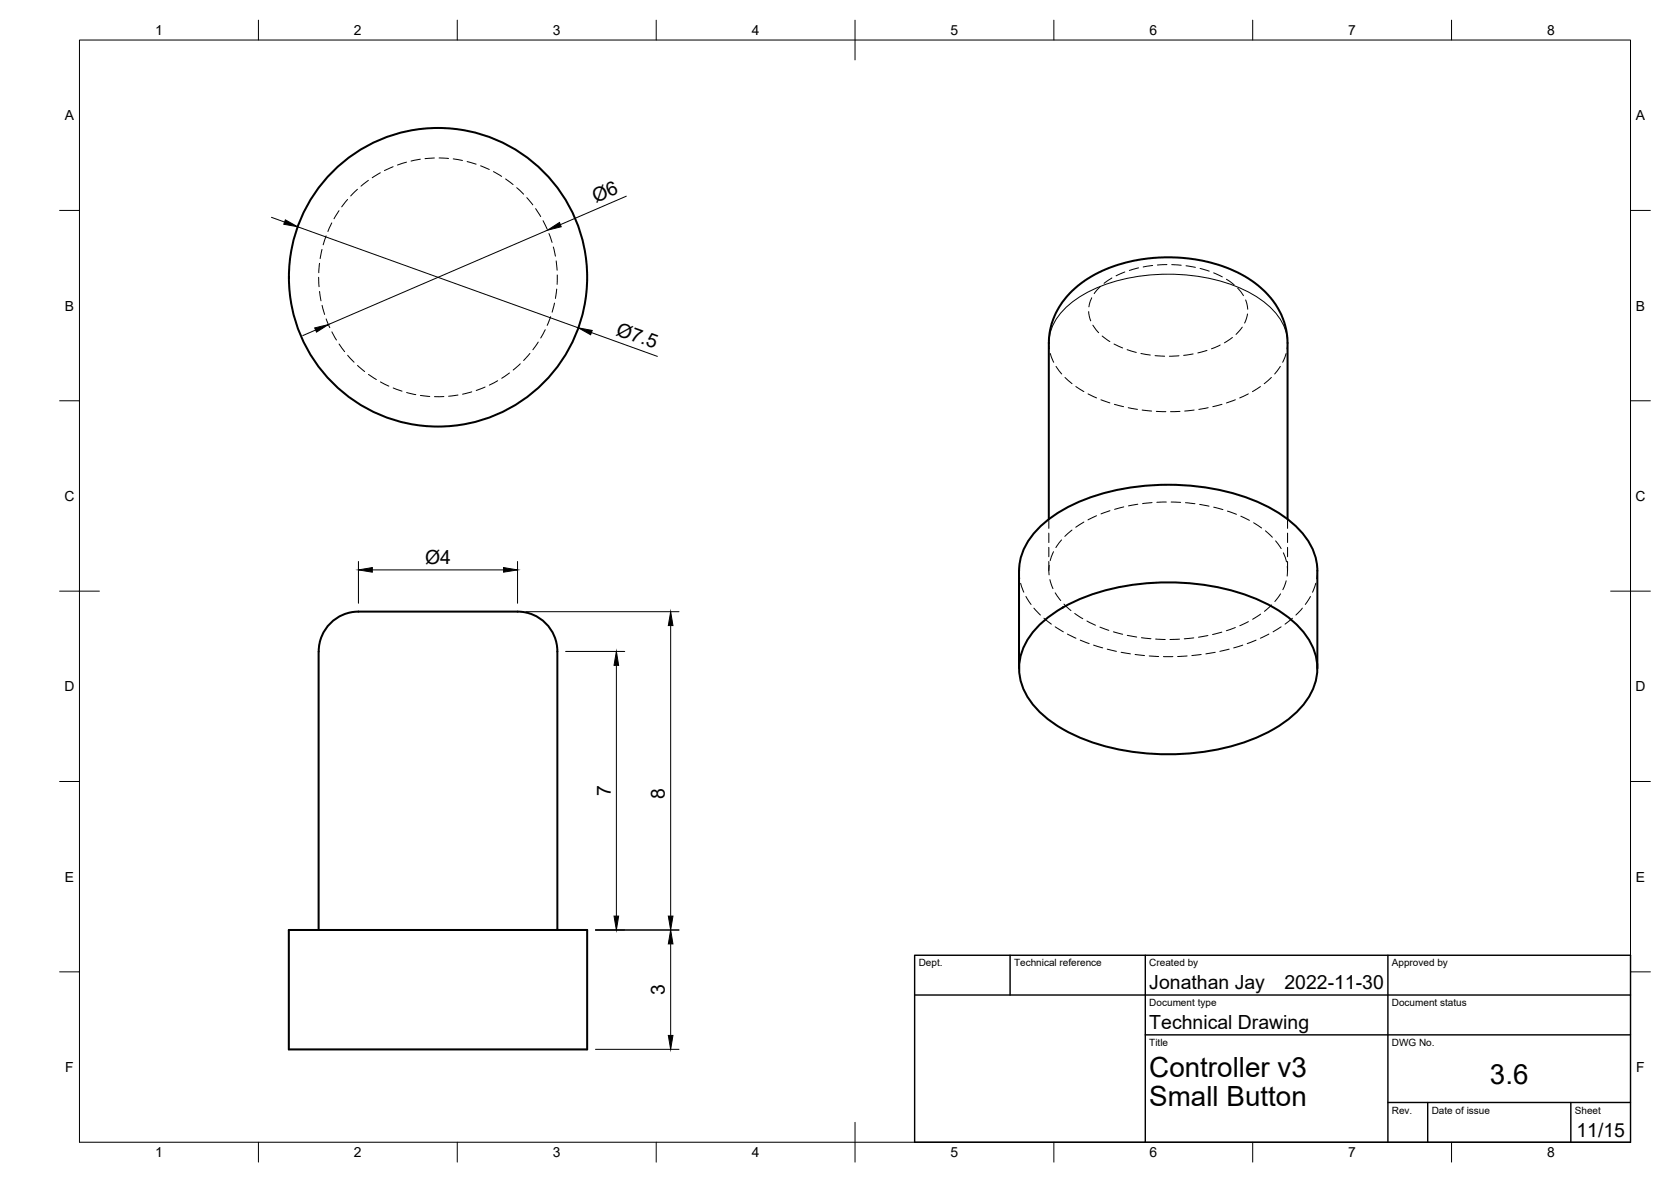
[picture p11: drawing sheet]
<svg xmlns="http://www.w3.org/2000/svg" width="420mm" height="297mm" viewBox="0 0 420 297" stroke-linecap="round" stroke-linejoin="round" font-family="sans-serif">
<!-- layer: Visible -->
<g fill="none" stroke="#000" stroke-width=".51">
<path d="M263.7 130.5v-44.3a20 20 0 0 1 11.4-17.1l2.2-1.1 3.2-1.3 2.6-.7 3.7-.8 6-.5 4.7 .1 3.1 .4 3.7 .8 2.7 .7 2.6 1 3 1.5 2.3 1.5 2 1.5 1.6 1.5 2 2.5a17.8 17.8 0 0 1 3.2 10v44.3M261.8 156.6a42.8 42.8 0 0 1 23.2-9.7 59.2 59.2 0 0 1 33.3 4.7 24.2 24.2 0 0 1 11.7 10.9 13.7 13.7 0 0 1-3 15.4 38.1 38.1 0 0 1-19.7 10.2 60.2 60.2 0 0 1-38.1-3.8 24.2 24.2 0 0 1-11.7-10.9 13.7 13.7 0 0 1 3-15.4zM256.2 168v-24.6a15.9 15.9 0 0 1 6.1-11.7 43.4 43.4 0 0 1 23.2-9.4 57.4 57.4 0 0 1 34.8 5.8 22.2 22.2 0 0 1 10 10.6l.8 3.1 .1 1.6v24.6M72.6 233.7h75v30h-75zM80.1 233.7v-70a10.2 10.2 0 0 1 11.6-10h30.6a67.7 67.7 0 0 1 10.3 .3 10 10 0 0 1 7.5 9.7v70"/>
<circle cx="110.2" cy="69.7" r="37.5"/>
</g>
<!-- layer: Hidden -->
<g fill="none" stroke="#000" stroke-width=".25">
<path d="M109.2 39.7l-2.3 .2M110.4 39.7l2.4 .1M114 39.9l2.3 .4M82 59.3l-.7 2.2M83.4 56l-1 2.2M85.2 52.9l-1.2 2.1M87.4 50.1l-1.5 1.9M89.9 47.6l-1.7 1.6M92.6 45.3l-1.8 1.5M95.6 43.4l-2 1.3M98.8 41.9l-2.1 1M102.2 40.8l-2.3 .7"/>
<path d="M105.7 40l-2.3 .5M117.5 40.6l2.2 .7M120.8 41.7l2.2 .9M124.1 43.1l2 1.2M127.1 45l1.9 1.4M129.9 47.2l1.8 1.6M132.5 49.7l1.5 1.8M134.7 52.4l1.3 2M136.5 55.5l1.1 2.1M138 58.7l.8 2.2M80.1 69.7l.1 2.4M80.3 73.2l.4 2.4"/>
<path d="M80.3 66.2l-.1 2.3M81 62.7l-.5 2.3M81 76.7l.6 2.3M138.5 79.6l-.9 2.2M139.1 62.1l.6 2.3M139.4 76.2l-.6 2.3M139.8 65.6l.3 2.3M140 72.7l-.3 2.3M140.1 69.1v2.4M82 80.1l.9 2.2M83.4 83.4l1.2 2.1M85.3 86.5l1.4 1.9"/>
<path d="M87.4 89.3l1.6 1.7M89.9 91.8l1.8 1.6M92.6 94.1l2 1.3M95.7 96l2.1 1M98.9 97.5l2.2 .8M102.2 98.6l2.3 .6M105.7 99.4l2.4 .2M111.6 99.7h-2.4M115.1 99.3l-2.3 .3M118.6 98.5l-2.3 .6M122 97.3l-2.3 .8M125.1 95.7l-2.1 1.1"/>
<path d="M128.1 93.7l-1.9 1.4M130.8 91.4l-1.8 1.6M133.2 88.8l-1.5 1.8M135.3 86l-1.3 1.9M137.1 82.9l-1.1 2M263.7 130.5v2.3M263.7 134v2.3M263.7 137.5v2.4M264.9 138.6l-.8 2.3M266.9 135.7l-1.4 1.9M269.5 133.2l-1.8 1.6M272.5 131.2l-2 1.3"/>
<path d="M275.7 129.6l-2.1 1M279.1 128.3l-2.3 .8M282.6 127.4l-2.4 .6M286.1 126.7l-2.4 .4M289.7 126.3l-2.4 .3M293.3 126.2h-2.4M294.5 126.2h2.4M298.1 126.3l2.4 .3M301.6 126.8l2.4 .4M305.2 127.5l2.3 .6M308.6 128.4l2.3 .9M312 129.7l2.2 1.1"/>
<path d="M315.2 131.4l2 1.3M318.2 133.4l1.7 1.6M320.7 135.9l1.4 2M322.7 138.9l.8 2.3M323.7 130.5v2.3M323.7 134v2.3M323.7 137.5v2.4M256.2 143.4l.2 2M256.6 146.6l.8 2.2M258 149.9l1.2 2M260 152.8l1.6 1.8M262.5 155.4l1.9 1.5"/>
<path d="M263.7 141.1v2.3M263.8 142.1v2.4M264 145.7l.8 2.2M265.3 149l1.4 1.9M265.3 157.5l2.1 1.3M267.5 151.8l1.8 1.6M268.4 159.3l2.1 1.1M270.2 154.2l2 1.3M273.3 156.1l2.1 1M276.6 157.6l2.2 .8M280 158.8l2.3 .6M283.4 159.7l2.4 .4"/>
<path d="M303.7 159.7l-2.4 .4M307.2 158.9l-2.3 .6M310.6 157.7l-2.2 .8M313.9 156.2l-2.2 1M317 154.3l-2 1.3M319 159.3l-2.1 1.1M319.7 152l-1.8 1.6M322 149.2l-1.5 2M322.1 157.5l-2 1.3M323.4 146l-.8 2.2M323.7 142.4l-.1 2.4M323.7 141.1v2.3"/>
<path d="M325 155.4l-1.9 1.5M327.5 152.8l-1.7 1.8M329.5 149.9l-1.3 2M330.8 146.6l-.8 2.2M331.2 143.4l-.1 2M271.6 160.9l2.3 .8M275 162.1l2.3 .7M278.4 163.1l2.3 .6M281.9 163.9l2.3 .4M285.4 164.5l2.4 .2M287 160.3l2.4 .2M289 164.9l2.3 .1"/>
<path d="M290.6 160.6l2.4 .1M292.5 165h2.4M296.6 160.6l-2.4 .1M298.5 164.9l-2.4 .1M300.2 160.3l-2.4 .2M302 164.5l-2.3 .2M305.6 163.9l-2.4 .4M309.1 163.1l-2.4 .6M312.5 162.1l-2.3 .7M315.8 160.9l-2.2 .8"/>
</g>
<!-- layer: Visible Narrow -->
<path d="M263.7 86.2a13.3 13.3 0 0 1 5.8-10.2 40.2 40.2 0 0 1 24.2-7.1 40.2 40.2 0 0 1 24.3 7.1 13.3 13.3 0 0 1 5.7 10.2" fill="none" stroke="#000" stroke-width=".25"/>
<!-- layer: Hidden Narrow -->
<g fill="none" stroke="#000" stroke-width=".25">
<path d="M273.7 78.3l.6 2.3M274.5 74.8l-.7 2.3M276.7 72l-1.6 1.8M279.6 69.9l-2 1.3M282.8 68.4l-2.2 .9M286.3 67.3l-2.3 .7M289.8 66.7l-2.4 .4M293.4 66.5l-2.4 .1M294.6 66.5l2.4 .2M298.2 66.8l2.4 .4M301.8 67.5l2.2 .6M305.2 68.6l2.1 1"/>
<path d="M308.4 70.2l1.9 1.4M311.2 72.4l1.5 1.9M313.2 75.4l.5 2.3M313.7 78.9l-.8 2.3M263.7 86.2l.1 1.5M264.1 88.8l.8 2.2M265.5 92.1l1.5 1.9M267.8 94.9l1.8 1.5M270.5 97.1l2 1.3M273.6 99l2.1 1M274.8 81.7l1.4 1.9M277.1 84.4l2 1.4"/>
<path d="M280.1 86.5l2.2 .9M283.4 87.9l2.3 .7M286.9 88.8l2.3 .4M290.4 89.4l2.4 .1M296.4 89.4l-2.4 .1M300 88.9l-2.4 .4M303.5 88.1l-2.3 .6M306.8 86.7l-2.2 1M309.9 84.8l-2 1.4M312.4 82.2l-1.6 1.8M313.9 99l-2.2 1M316.9 97.1l-2 1.3"/>
<path d="M319.7 94.9l-1.8 1.5M321.9 92.1l-1.4 1.9M323.4 88.8l-.9 2.2M323.7 86.2l-.1 1.5M276.8 100.5l2.3 .7M280.2 101.6l2.3 .6M283.7 102.5l2.3 .4M287.2 103l2.4 .3M290.7 103.4h2.4M296.7 103.4h-2.4M300.2 103l-2.3 .3M303.8 102.5l-2.4 .4"/>
<path d="M307.3 101.6l-2.4 .6M310.6 100.5l-2.2 .8"/>
</g>
<!-- layer: BORDER -->
<g fill="none" stroke="#000" stroke-width=".25">
<path d="M20 10.1h390v276.9h-390zM65 5.1v5M115 5.1v5M165 5.1v5M215 5.1v10M265 5.1v5M315 5.1v5M365 5.1v5M15 52.9h5M410 52.9h5M15 100.7h5M410 100.7h5"/>
<path d="M15 148.6h10M405 148.6h10M15 196.4h5M410 196.4h5M15 244.2h5M410 244.2h5M65 287v5M115 287v5M165 287v5M215 282.1v9.9M265 287v5M315 287v5"/>
<path d="M365 287v5"/>
</g>
<!-- layer: TITLEBLOCK -->
<path d="M230 240.1h180v46.9h-180zM230 250h180M254 240.1v9.9M288 240.1v46.9M349 240.1v46.9M288 260.1h122M349 277.1h61M359 277.1v9.9M395 277.1v9.9" fill="none" stroke="#000" stroke-width=".36"/>
<!-- layer: FD_Dimensions -->
<g fill="none" stroke="#000" stroke-width=".25">
<path d="M68.3 54.6l3.2 1.2M74.8 57l70.6 25.4M137.7 57.8l-55.1 23.8M157.5 49.3l-16.6 7.2M79.4 82.9l-3.3 1.4M148.7 83.6l16.6 6M90.1 141.1v10.5M93.6 143.2h33M130.1 141.1v10.5M132.2 153.7h38.5M168.6 157.2v73M142.2 163.7h14.9"/>
<path d="M155 167.2v63M149.7 233.7h21M168.6 237.2v23M149.7 263.7h21"/>
</g>
<path d="M71.8 55.3l3 1.7-3.4-.6zM137.7 57.8l3-1.9 .4 1.1zM79.1 82.4l3.5-.8-3 1.9zM145.4 82.4l3.5 .6-.4 1.1zM90.1 143.2l3.5-.6v1.2zM126.6 142.6l3.5 .6-3.5 .6zM168.6 153.7l.6 3.5h-1.2zM155 163.7l.6 3.5h-1.2zM154.4 230.2h1.2l-.6 3.5zM168 230.2h1.2l-.6 3.5zM168.6 233.7l.6 3.5h-1.2zM168 260.2h1.2l-.6 3.5z" fill="#000" stroke="#000" stroke-width=".25"/>
<g font-size="7">
<text x="289" y="270.6">Controller v3</text>
<text x="374.6" y="272.3">3.6</text>
<text x="289" y="278.1">Small Button</text>
</g>
<g font-size="4.9">
<text x="149.8" y="50.9" transform="rotate(-23 149.8 50.9)">Ø6</text>
<text x="154.7" y="84.1" transform="rotate(20 154.7 84.1)">Ø7.5</text>
<text x="106.9" y="141.7">Ø4</text>
<text x="153.6" y="200.1" transform="rotate(-90 153.6 200.1)">7</text>
<text x="167.2" y="200.7" transform="rotate(-90 167.2 200.7)">8</text>
<text x="167.2" y="250" transform="rotate(-90 167.2 250)">3</text>
<text x="289" y="248.5">Jonathan Jay</text>
<text x="323" y="248.5">2022-11-30</text>
<text x="289" y="258.6">Technical Drawing</text>
<text x="396.4" y="285.7">11/15</text>
</g>
<g font-size="3.5">
<text x="39" y="8.8">1</text>
<text x="89" y="8.8">2</text>
<text x="139" y="8.8">3</text>
<text x="189" y="8.8">4</text>
<text x="239" y="8.8">5</text>
<text x="289" y="8.8">6</text>
<text x="339" y="8.8">7</text>
<text x="389" y="8.8">8</text>
<text x="16.3" y="30.2">A</text>
<text x="411.3" y="30.2">A</text>
<text x="16.3" y="78">B</text>
<text x="411.3" y="78">B</text>
<text x="16.2" y="125.9">C</text>
<text x="411.2" y="125.9">C</text>
<text x="16.2" y="173.7">D</text>
<text x="411.2" y="173.7">D</text>
<text x="16.3" y="221.6">E</text>
<text x="411.3" y="221.6">E</text>
<text x="16.4" y="269.4">F</text>
<text x="411.4" y="269.4">F</text>
<text x="39" y="290.8">1</text>
<text x="89" y="290.8">2</text>
<text x="139" y="290.8">3</text>
<text x="189" y="290.8">4</text>
<text x="239" y="290.8">5</text>
<text x="289" y="290.8">6</text>
<text x="339" y="290.8">7</text>
<text x="389" y="290.8">8</text>
</g>
<g font-size="2.5">
<text x="231" y="242.9">Dept.</text>
<text x="255" y="242.9">Technical reference</text>
<text x="289" y="242.9">Created by</text>
<text x="350" y="242.9">Approved by</text>
<text x="289" y="252.8">Document type</text>
<text x="350" y="252.8">Document status</text>
<text x="289" y="262.9">Title</text>
<text x="350" y="262.9">DWG No.</text>
<text x="350" y="279.9">Rev.</text>
<text x="360" y="279.9">Date of issue</text>
<text x="396" y="279.9">Sheet</text>
</g>
</svg>
